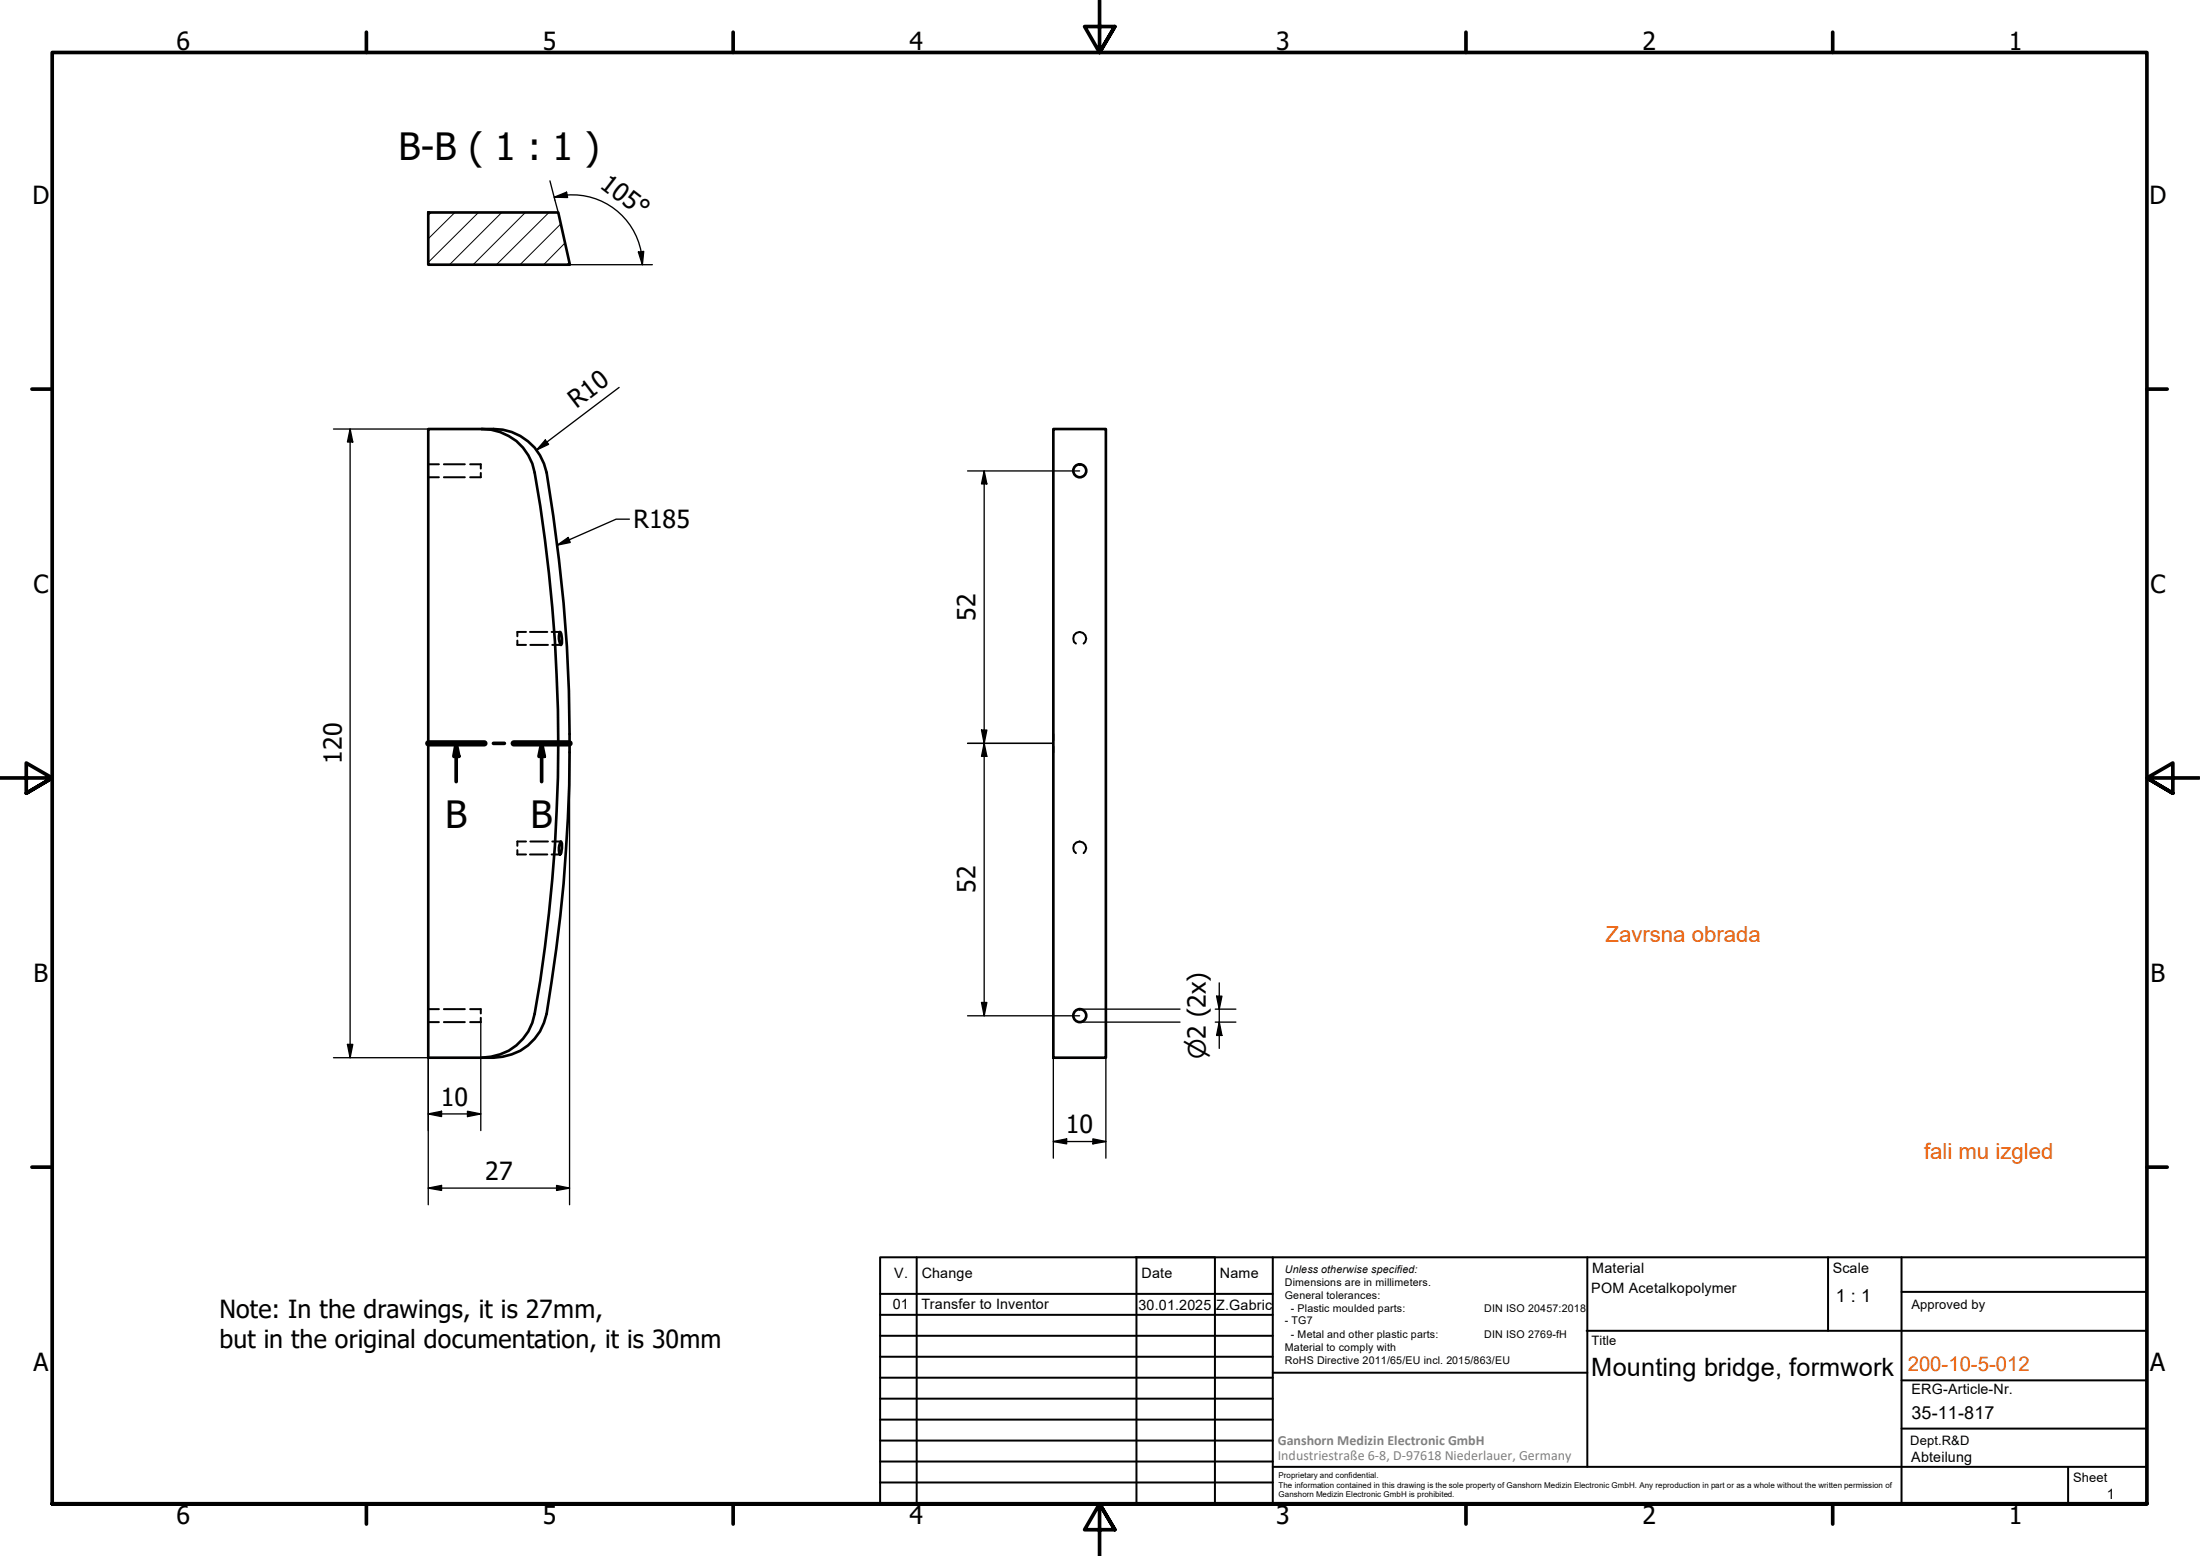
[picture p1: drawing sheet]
<svg xmlns="http://www.w3.org/2000/svg" width="420mm" height="297mm" viewBox="0 0 420 297" stroke-linecap="round" stroke-linejoin="round" font-family="sans-serif">
<!-- layer: Hatch (ISO) -->
<path d="M82.4 40.6l-.6 .5M86.9 40.6l-5.1 5M91.4 40.6l-9.6 9.5M95.8 40.6l-9.9 9.9M100.3 40.6l-9.9 9.9M104.8 40.6l-10 9.9M107.1 42.7l-7.8 7.8M107.9 46.4l-4.1 4.1M108.7 50.1l-.4 .4" fill="none" stroke="#000" stroke-width=".19"/>
<!-- layer: Hidden (ISO) -->
<g fill="none" stroke="#000" stroke-width=".38">
<path d="M81.8 91.1h2M81.8 88.6h2M84.8 91.1h4M84.8 88.6h4M89.8 88.6h2v.9M91.8 90.3v.8h-2M98.8 122.3v.8h1.7M100.5 120.6h-1.7v.9M101.2 120.6h3.3M101.3 123.1h3.3M105.3 120.6h1.6M105.5 123.1h1.6"/>
<path d="M205.5 122.9a1.23 1.23 0 0 1-.2-1.9 1.23 1.23 0 0 1 1.8 0 1.23 1.23 0 0 1-.2 1.9M201.2 140.1v1.2M201.2 142.5v1.1M98.8 162.3v.8h1.7M100.5 160.6h-1.7v.9M101.2 163.1h3.3M101.3 160.6h3.3M105.3 163.1h1.6M105.5 160.6h1.6M205.5 162.9a1.23 1.23 0 0 1-.2-1.9 1.23 1.23 0 0 1 1.8 0 1.23 1.23 0 0 1-.2 1.9M81.8 195.1h2M81.8 192.6h2"/>
<path d="M84.8 195.1h4M84.8 192.6h4M89.8 192.6h2v.9M91.8 194.3v.8h-2"/>
</g>
<!-- layer: Visible (ISO) -->
<g fill="none" stroke="#000" stroke-width=".51">
<path d="M81.8 40.6h24.8l2.2 9.9h-27zM81.8 81.9h10.2a10 10 0 0 1 10.1 8.3 298.2 298.2 0 0 1 0 103.3 10.1 10.1 0 0 1-10.1 8.4h-10.2zM92 81.9a12.2 12.2 0 0 1 7.4 1.3 10.1 10.1 0 0 1 5 7 306.4 306.4 0 0 1 0 103.3 10.3 10.3 0 0 1-10.2 8.4h-2.2M201.2 81.9h10v120h-10zM106.9 120.7v-.1a2.87 2.87 0 0 1 .2 2.5l-.1-.1-.3-1.1zM107 160.7l.1-.1a2.83 2.83 0 0 1-.2 2.5l-.2-1.3z"/>
<circle cx="206.2" cy="89.9" r="1.24"/>
<circle cx="206.2" cy="193.9" r="1.24"/>
</g>
<!-- layer: Section Line (ISO) -->
<path d="M81.8 141.9h10.7M87.1 141.9l.5 2.5h-.9zM87.1 141.9v7.3M94.2 141.9h2.1M98.1 141.9h10.7M103.4 141.9v7.3M103.4 141.9l.5 2.5h-1z" fill="none" stroke="#000" stroke-width=".7"/>
<path d="M81.8 141.9h10.7M98.1 141.9h10.7" fill="none" stroke="#000" stroke-width="1.2"/>
<path d="M87.1 141.9l.5 2.5h-.9zM103.4 141.9l.5 2.5h-1z" fill="#000"/>
<!-- layer: Border (ISO) -->
<g fill="none" stroke="#000" stroke-width=".7">
<path d="M70 6.1v3.9M140 6.1v3.9M210 0v10l-2.9-4.9h5.8l-2.9 4.9 2.9-4.9M280 6.1v3.9M350 6.1v3.9M6.1 74.3h3.9M410 74.3h3.9M0 148.5h10l-5-2.8v5.7l5-2.9-5 2.9M420 148.5h-10l5-2.8v5.7l-5-2.9 5 2.9M6.1 222.8h3.9M410 222.8h3.9M10 287.1v-277.1h400v277.1h-400h400"/>
<path d="M70 287.1v3.8M140 287.1v3.8M212.9 292l-2.9-4.9 2.9 4.9h-5.8l2.9-4.9v9.9M280 287.1v3.8M350 287.1v3.8"/>
</g>
<!-- layer: TitleBlock -->
<g fill="none" stroke="#000" stroke-width=".38">
<path d="M168.1 251h75M168.1 247h75M168.1 255h75M168.1 259h75M175.1 240v47M216.9 240h15M217 240v47M232 240v47M243.1 240.1v46.9h-75v-47h241.9v47.1h-167M303 254h107M303.1 240v40M349.1 240v14"/>
<path d="M363.2 240v47.1M363.2 246.6h46.8M168.1 271h75M168.1 263h75M168.1 267h75M168.1 275h75M168.1 279h75M243.1 262.1h60M363.2 272.7h46.8M363.2 263.5h46.8M168.1 283h75M216.9 287h15"/>
<path d="M243.1 280h166.9M395 280.1v7"/>
</g>
<!-- layer: Sketch Geometry (ISO) -->
<path d="M106 38.2l.6 2.4M108.8 50.5h15.8" fill="none" stroke="#000" stroke-width=".25"/>
<!-- layer: Dimension (ISO) -->
<g fill="none" stroke="#000" stroke-width=".25">
<path d="M105 34.5l1 3.7M105.9 37.6l2.3-.9 .2 1zM108.3 37.2a13.4 13.4 0 0 1 14.1 10.9M108.3 37.2l-2.4 .4M121.9 48.1l1-.1-.2 2.5zM122.4 48.1l.3 2.4M118.2 74l-15.7 11.9M63.7 81.9h18.1M66.9 81.9v120M66.9 81.9l.5 2.5h-1zM104.1 84l.7 .8-2.3 1.1zM184.8 89.9h21.4"/>
<path d="M188 89.9v104M188 89.9l.5 2.5h-1zM187.5 139.4h1l-.5 2.5zM81.8 141.9v88.1M108.8 141.9v88.1M184.8 141.9h16.4M188 141.9l.5 2.5h-1zM66.4 199.4h1l-.5 2.5zM91.8 195.1v20.7M184.8 193.9h21.4M187.5 191.4h1l-.5 2.5zM206.2 195.1h19.2"/>
<path d="M206.2 192.6h19.2M232.1 195.1h3.9M232.1 192.6h3.9M232.3 190.2h1.1l-.5 2.4zM232.9 187.6v12.5M232.9 195.1l.5 2.6h-1.1zM63.7 201.9h18.1M81.8 212.6l2.5-.5v1.1zM81.8 212.6h10M89.3 212.1l2.5 .5-2.5 .6zM201.2 201.9v19.2M201.2 217.9l2.5-.5v1z"/>
<path d="M201.2 217.9h10M208.7 217.4l2.5 .5-2.5 .5zM211.2 201.9v19.2M81.8 226.8l2.5-.5v1zM81.8 226.8h27M106.3 226.3l2.5 .5-2.5 .5z"/>
</g>
<g fill="#000">
<path d="M105.9 37.6l2.3-.9 .2 1zM121.9 48.1l1-.1-.2 2.5zM66.9 81.9l.5 2.5h-1zM104.1 84l.7 .8-2.3 1.1zM188 89.9l.5 2.5h-1zM187.5 139.4h1l-.5 2.5zM188 141.9l.5 2.5h-1zM66.4 199.4h1l-.5 2.5zM187.5 191.4h1l-.5 2.5zM232.3 190.2h1.1l-.5 2.4zM232.9 195.1l.5 2.6h-1.1zM81.8 212.6l2.5-.5v1.1z"/>
<path d="M89.3 212.1l2.5 .5-2.5 .6zM201.2 217.9l2.5-.5v1zM208.7 217.4l2.5 .5-2.5 .5zM81.8 226.8l2.5-.5v1zM106.3 226.3l2.5 .5-2.5 .5z"/>
</g>
<!-- layer: Symbol (ISO) -->
<path d="M120.2 99.1h-2.5l-11.3 5M106.4 104.1l2.1-1.5 .4 1z" fill="none" stroke="#000" stroke-width=".25"/>
<path d="M106.4 104.1l2.1-1.5 .4 1z" fill="#000"/>
<g font-size="7.2">
<text x="76.1" y="30.5">B-B ( 1 : 1 )</text>
<text x="85" y="158">B</text>
<text x="101.3" y="158">B</text>
</g>
<g font-size="4.8">
<text x="33.7" y="9.6">6</text>
<text x="103.7" y="9.6">5</text>
<text x="173.7" y="9.6">4</text>
<text x="243.7" y="9.6">3</text>
<text x="313.7" y="9.6">2</text>
<text x="383.7" y="9.6">1</text>
<text x="114.4" y="35.6" transform="rotate(38 114.4 35.6)">105°</text>
<text x="6.2" y="38.9">D</text>
<text x="410.5" y="38.9">D</text>
<text x="110.1" y="78.1" transform="rotate(-37 110.1 78.1)">R10</text>
<text x="121" y="100.9">R185</text>
<text x="6.4" y="113.1">C</text>
<text x="410.7" y="113.1">C</text>
<text x="186.3" y="118.5" transform="rotate(-90 186.3 118.5)">52</text>
<text x="65.3" y="145.8" transform="rotate(-90 65.3 145.8)">120</text>
<text x="186.3" y="170.5" transform="rotate(-90 186.3 170.5)">52</text>
<text x="6.4" y="187.4">B</text>
<text x="410.7" y="187.4">B</text>
<text x="84.2" y="211.1">10</text>
<text x="203.6" y="216.3">10</text>
<text x="92.6" y="225.3">27</text>
<text x="41.9" y="251.6">Note: In the drawings, it is 27mm,</text>
<text x="41.9" y="257.3">but in the original documentation, it is 30mm</text>
<text x="6.4" y="261.7">A</text>
<text x="303.9" y="262.7">Mounting bridge, formwork</text>
<text x="410.7" y="261.7">A</text>
<text x="33.7" y="290.9">6</text>
<text x="103.7" y="290.9">5</text>
<text x="173.7" y="290.9">4</text>
<text x="243.7" y="290.9">3</text>
<text x="313.7" y="290.9">2</text>
<text x="383.7" y="290.9">1</text>
</g>
<text font-size="4.6" x="230.3" y="202.2" transform="rotate(-90 230.3 202.2)">⌀2 (2x)</text>
<g font-size="4.2" fill="#ff6200">
<text x="306.6" y="179.8">Zavrsna obrada</text>
<text x="367.5" y="221.3">fali mu izgled</text>
</g>
<text font-size="3.9" fill="#ff6200" x="364.3" y="261.6">200-10-5-012</text>
<g font-size="3.4">
<text x="350.6" y="248.5">1 : 1</text>
<text x="365.1" y="270.9">35-11-817</text>
</g>
<g font-size="2.7">
<text x="170.8" y="244">V.</text>
<text x="176" y="244">Change</text>
<text x="218" y="244">Date</text>
<text x="233" y="244">Name</text>
<text x="304.1" y="243">Material</text>
<text x="350" y="243.1">Scale</text>
<text x="170.5" y="249.9">01</text>
<text x="176" y="249.9">Transfer to Inventor</text>
<text x="217.4" y="250">30.01.2025</text>
<text x="232.3" y="250">Z.Gabric</text>
<text x="303.9" y="246.8">POM Acetalkopolymer</text>
<text x="365.1" y="266.1">ERG-Article-Nr.</text>
<text x="365" y="279">Abteilung</text>
<text x="402.3" y="286.2">1</text>
</g>
<g font-size="2.7" fill="#808080">
<text x="244" y="275.8">Ganshorn Medizin Electronic GmbH</text>
<text x="244" y="278.7">Industriestraße 6-8, D-97618 Niederlauer, Germany</text>
</g>
<g font-size="2.5">
<text x="365.1" y="249.9">Approved by</text>
<text x="304" y="256.8">Title</text>
<text x="364.8" y="275.8">Dept.R&amp;D</text>
<text x="395.9" y="282.9">Sheet</text>
</g>
<g font-size="2">
<text x="245.4" y="242.9">Unless otherwise specified:</text>
<text x="245.4" y="245.4">Dimensions are in millimeters.</text>
<text x="245.4" y="247.9">General tolerances:</text>
<text x="246.5" y="250.4">- Plastic moulded parts:</text>
<text x="283.5" y="250.4">DIN ISO 20457:2018</text>
<text x="245.4" y="252.8">- TG7</text>
<text x="245.4" y="257.9">Material to comply with</text>
<text x="246.5" y="255.4">- Metal and other plastic parts:</text>
<text x="283.5" y="255.4">DIN ISO 2769-fH</text>
<text x="245.4" y="260.3">RoHS Directive 2011/65/EU incl. 2015/863/EU</text>
</g>
<g font-size="1.5">
<text x="244.2" y="282.2">Proprietary and confidential.</text>
<text x="244.2" y="284">The information contained in this drawing is the sole property of Ganshorn Medizin Electronic GmbH. Any reproduction in part or as a whole without the written permission of</text>
<text x="244.2" y="285.8">Ganshorn Medizin Electronic GmbH is prohibited.</text>
</g>
</svg>
